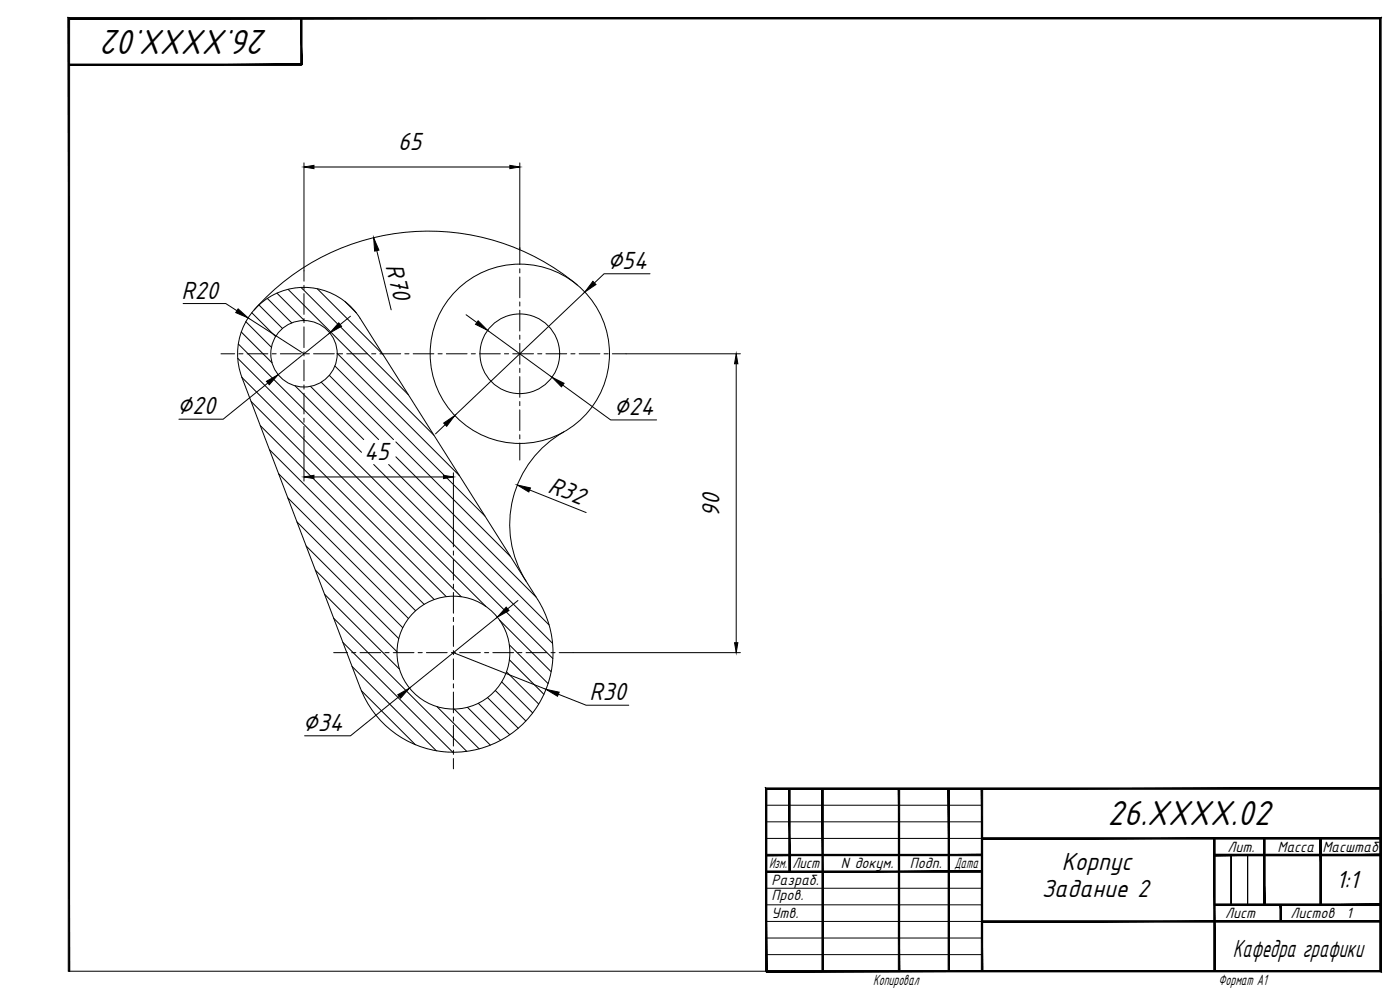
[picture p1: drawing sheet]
<svg xmlns="http://www.w3.org/2000/svg" width="841mm" height="594mm" viewBox="0 0 841 594" stroke-linecap="round" stroke-linejoin="round" font-family="sans-serif">
<!-- layer: 0 -->
<g fill="#000" stroke="#000" stroke-width=".6">
<path d="M181 11v28v-28zM181 11v28z"/>
<path d="M41 38v1l140-1zM41 39l140-1v1z"/>
<path d="M570 474v109v-109zM570 474v109z"/>
<path d="M460 513v1l130-1zM460 514l130-1v1z"/>
<path d="M590 503v1l239-1zM590 504l239-1v1z"/>
<path d="M730 513v1l99-1zM730 514l99-1v1z"/>
<path d="M730 513v1l99-1zM730 514l99-1v1z"/>
<path d="M729 504l1 79v-79zM729 504l1 79h-1z"/>
<path d="M759 504l1 40v-40zM759 504l1 40h-1z"/>
<path d="M759 504l1 40v-40zM759 504l1 40h-1z"/>
<path d="M793 504l1 40v-40zM793 504l1 40h-1z"/>
<path d="M793 504l1 40v-40zM793 504l1 40h-1z"/>
<path d="M460 523v1l130-1zM460 524l130-1v1z"/>
<path d="M474 474v50h1zM474 474h1v50z"/>
<path d="M590 553v1l239-1zM590 554l239-1v1z"/>
<path d="M730 543v1l99-1zM730 544l99-1v1z"/>
<path d="M730 543v1l99-1zM730 544l99-1v1z"/>
<path d="M769 544l1 9v-9zM769 544l1 9h-1z"/>
<path d="M769 544l1 9v-9zM769 544l1 9h-1z"/>
<path d="M41 11v572h1zM41 11h1v572zM41 11h1h788zM42 11h788h-1zM830 11h-1l1 573zM829 11l1 573-1-1zM460 584h370l-1-1zM460 583h369l-369 1z"/>
<path d="M460 473v110h1zM460 473l1 1v109zM460 473l1 1 368-1zM461 474l368-1v1z"/>
<path d="M494 474v109h1zM494 474h1v109z"/>
<path d="M540 474v109zM540 474v109z"/>
<path d="M590 474v109zM590 474v109z"/>
</g>
<g fill="none" stroke="#000" stroke-width=".6">
<path d="M161 179l14 15M166 176l17 17M173 174l88 87M181 173l64 64M191 173l39 40M145 199l18 19M148 193l15 16M151 188l15 14M156 183l14 14M207 181l7 7M143 215l149 149M143 207l189 189"/>
<path d="M201 220l90 90M203 212l73 74M145 227l132 131M177 232l40 40M187 232l32 32M193 230l34 34M198 225l38 39M151 241l117 117M156 256l105 104M162 270l93 93M225 279l107 107M233 279l97 96"/>
<path d="M238 274l84 85M238 265l69 69M167 285l83 82M173 299l72 73M178 314l64 63M184 328l56 56M189 342l49 49M195 357l45 45M200 371l80 80M300 372l31 32M206 386l66 66M306 387l23 24"/>
<path d="M306 396l21 21M212 400l50 51M217 415l33 32M293 419l18 18M298 415l18 18M301 410l19 18M304 404l20 19M263 424l25 26M273 426l22 22M281 425l20 20M287 422l19 19M460 484h130"/>
<path d="M460 494h130M460 504h130M460 534h130M460 544h130M460 553h130M740 544v-30v30M749 544v-30v30M460 563h130M460 573h130M41 583h419"/>
</g>
<g fill="none" stroke="#000" stroke-width=".6">
<path d="M347 171a140 140 0 0 0-194 15M155 184a40 40 0 0 1 61 7l107 169a60 60 0 0 1-24 86 60 60 0 0 1-83-33l-71-186a40 40 0 0 1 10-43zM339 259a64 64 0 0 0-23 90"/>
<circle cx="183" cy="213" r="20"/>
<circle cx="312" cy="213" r="54"/>
<circle cx="312" cy="213" r="24"/>
<circle cx="272" cy="392" r="34"/>
</g>
<g fill="none" stroke="#000" stroke-width=".6">
<path d="M312 149v10M183 163v6M183 171v3M183 176v13M312 161v3M312 166v13M183 191v3M183 196v13M312 181v3M312 186v13M133 213h8M143 213h3"/>
<path d="M148 213h13M163 213h3M168 213h13M183 211v3M183 216v13M183 213h3M188 213h13M203 213h3M208 213h13M223 213h3M228 213h13M243 213h3"/>
<path d="M248 213h13M263 213h3M268 213h13M283 213h3M288 213h13M303 213h3M308 213h12M312 201v3M312 206v13M323 213h2M328 213h12M343 213h2"/>
<path d="M348 213h12M363 213h2M368 213h8M183 231v3M183 236v13M312 221v3M312 226v13M183 251v3M183 256v6M312 241v3M312 246v13M312 261v3"/>
<path d="M312 266v10M272 322v6M272 331v2M272 336v12M272 351v2M272 356v12M272 371v2M272 376v12M200 392h9M211 392h3M216 392h13M231 392h3"/>
<path d="M236 392h13M251 392h3M256 392h13M271 392h3M272 391v2M272 396v12M276 392h13M291 392h3M296 392h13M311 392h3M316 392h12M331 392h2"/>
<path d="M336 392h8M272 411v2M272 416v12M272 431v2M272 436v12M272 451v2M272 456v6"/>
</g>
<g fill="none" stroke="#000" stroke-width=".6">
<path d="M183 98v65M312 98v52M189 100h117M226 151l9 35M351 175l-78 75M390 164h-27l-6 6M110 182h26l6 5M149 191l34 22M198 200l-31 25M211 190l-7 5M280 189l6 5M293 198l39 29"/>
<path d="M376 213h69M442 219v167M161 230l-27 22h-27M338 231l29 21h27M267 255l-5 6M183 262v27M189 286h77M272 284v38M318 294l34 14M299 371l-53 42M311 361l-6 5M272 392l56 22"/>
<path d="M344 392h101M240 418l-29 24h-28M335 417l17 7h26"/>
</g>
<g fill="#000" stroke="#000" stroke-width=".6">
<path d="M183 100l6-1v2zM306 99l6 1-6 1zM224 143l4 7-3 1zM356 169l2 2-7 4zM143 186l6 5-7-3zM203 194l2 2-7 4zM287 193l6 5-7-3zM442 213l1 6h-2zM160 229l7-4-5 6zM332 227l7 3-2 2zM267 254l6-4-5 6zM183 286h6v1z"/>
<path d="M266 286h6l-6 1zM311 291l8 2-1 3zM304 365l2 2-7 4zM441 386h2l-1 6zM239 417l7-4-5 6zM328 414l8 2-1 2z"/>
</g>
<g font-size="23.2">
<text x="161" y="18" transform="rotate(-180 161 18)">26.XXXX.02</text>
<text x="665" y="495">26.XXXX.02</text>
</g>
<g font-size="16.6">
<text x="239" y="90">65</text>
<text x="232" y="160" transform="rotate(76 232 160)">R70</text>
<text x="365" y="161">∅54</text>
<text x="109" y="179">R20</text>
<text x="106" y="249">∅20</text>
<text x="369" y="249">∅24</text>
<text x="219" y="277">45</text>
<text x="329" y="295" transform="rotate(22 329 295)">R32</text>
<text x="432" y="311" transform="rotate(-90 432 311)">90</text>
<text x="354" y="421">R30</text>
<text x="182" y="439">∅34</text>
<text x="638" y="523">Корпус</text>
<text x="803" y="534">1:1</text>
<text x="626" y="539">Задание 2</text>
<text x="741" y="575">Кафедра графики</text>
</g>
<g font-size="9.9">
<text x="737" y="512">Лит.</text>
<text x="767" y="512">Масса</text>
<text x="794" y="512">Масштаб</text>
<text x="462" y="522">Изм.</text>
<text x="476" y="522">Лист</text>
<text x="505" y="522">N докум.</text>
<text x="547" y="522">Подп.</text>
<text x="573" y="522">Дата</text>
<text x="464" y="532">Разраб.</text>
<text x="464" y="541">Пров.</text>
<text x="464" y="552">Утв.</text>
<text x="736" y="552">Лист</text>
<text x="775" y="552">Листов</text>
<text x="809" y="552">1</text>
<text x="525" y="591">Копировал</text>
<text x="732" y="591">Формат А1</text>
</g>
</svg>
